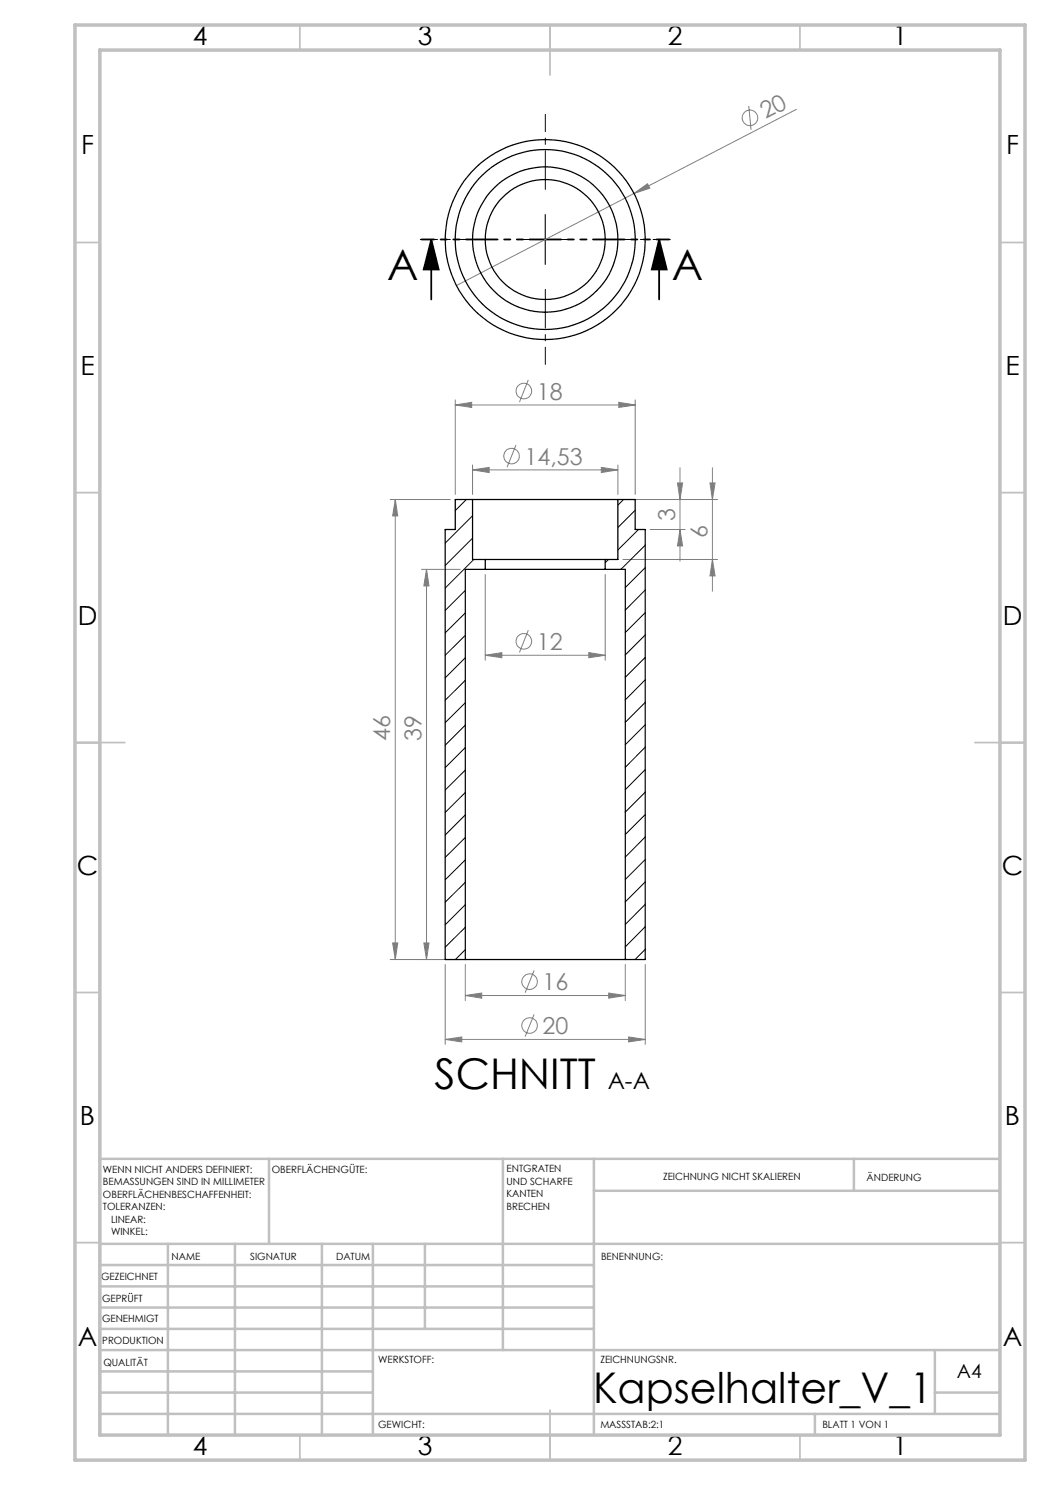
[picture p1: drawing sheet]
<svg xmlns="http://www.w3.org/2000/svg" width="210mm" height="297mm" viewBox="0 0 210 297" stroke-linecap="round" stroke-linejoin="round" font-family="sans-serif">
<!-- layer: Ebene 1 -->
<g fill="none" stroke="#808080" stroke-width=".2">
<path d="M126.8 38.7l2.7-1.9 .5 .8zM149.8 21.2l.4 4.8M159.3 21.9l-68 35.2M91.1 80v18.9M105.7 76l-1.8 4.4M127 80v18.9M78 99.9h12.1M79.1 99.9v92M79.1 99.9l.5 3.3h-1.1zM91.1 81l3.2-.5v1zM91.1 81h35.9M94.5 94l3.3-.5v1z"/>
<path d="M94.5 93v5.9M94.5 94h29.1M103.2 89l-1.8 4.4M120.3 93.5l3.3 .5-3.3 .5zM123.6 93v5.9M123.8 80.5l3.2 .5-3.2 .5zM124.6 99.9h18.9M135.5 96.6h1l-.5 3.3zM136 93.6v18.7M142 96.6h1l-.5 3.3zM142.5 93.6v24.6M84.3 113.9h7.7"/>
<path d="M85.3 113.9l.5 3.3h-1zM85.3 113.9v78M97 114.9v17.1M121 114.9v17.1M124.6 111.9h18.9M130 105.9h7M136 105.9l.5 3.3h-1zM142.5 111.9l.5 3.3h-1zM97 131.1l3.4-.6v1zM97 131.1h24M105.7 126l-1.8 4.5M117.8 130.5l3.2 .6-3.2 .4z"/>
<path d="M78 191.9h14M78.5 188.6h1.1l-.5 3.3zM84.8 188.6h1l-.5 3.3zM89 192.9v16M93.1 199.1l3.2-.5v1zM93.1 192.9v7.2M93.1 199.1h32M106.8 194.1l-1.8 4.4M121.7 198.6l3.4 .5-3.4 .5zM125.1 192.9v7.2M129 192.9v16M89 207.9l3.4-.5v1z"/>
<path d="M89 207.9h40M106.8 202.9l-1.8 4.4M125.7 207.4l3.3 .5-3.3 .5z"/>
<circle cx="150" cy="23.6" r="1.55"/>
<circle cx="104.8" cy="78.2" r="1.55"/>
<circle cx="102.3" cy="91.2" r="1.55"/>
<circle cx="104.8" cy="128.3" r="1.55"/>
<circle cx="105.9" cy="196.3" r="1.56"/>
<circle cx="105.9" cy="205.1" r="1.56"/>
</g>
<path d="M86.3 47.9l1.4 6h-3zM86.3 47.9v12M131.8 47.9l1.6 6h-3zM131.8 47.9v12" fill="none" stroke="#000" stroke-width=".35"/>
<path d="M109.1 37.9v-15M99.1 47.9h-15M109.1 57.9v15M119.1 47.9h15" fill="none" stroke="#000" stroke-width=".2" stroke-dasharray="15.2 1.3 1.3 1.3" stroke-dashoffset="7.5"/>
<path d="M104 47.9h10.1M109 42.9v10" fill="none" stroke="#000" stroke-width=".2"/>
<path d="M133.9 47.9h-49.6" fill="none" stroke="#000" stroke-width=".35" stroke-dasharray="6.3 1.3 1.3 1.3 1.3 1.3" stroke-dashoffset="3.8"/>
<g fill="none" stroke="#c0c0c0" stroke-width=".35">
<path d="M60 5v5M110 5v10M160 5v5M15 48.5h5M200 48.5h5M15 98.5h5M200 98.5h5M15 148.5h10M195 148.5h10M15 198.5h5M200 198.5h5M15 248.5h5"/>
<path d="M200 248.5h5M60 287v5M110 282v10M160 287v5"/>
</g>
<g fill="none" stroke="#c0c0c0" stroke-width=".5">
<path d="M53.8 231.8v17M100.6 231.8v38.2M118.8 231.8v55.2M118.8 238.2h81.2M170.8 231.8v6.4M200 231.8h-180v55.2M20 248.8h180M20 257.3h98.8M20 253h98.8M33.6 248.8v38.2M47 248.8v38.2M64.4 248.8v38.2"/>
<path d="M74.6 248.8v38.2M85 248.8v17M20 265.8h98.8M20 261.5h98.8M20 278.5h54.6M20 274.3h54.6M20 270h180M187 278.5h13M187 270v12.8M20 282.8h180M163 282.8v4.2"/>
</g>
<path d="M15 5h190v287h-190zM20 10h180v277h-180z" fill="none" stroke="#c0c0c0" stroke-width=".7"/>
<path d="M131.8 47.9l1.6 6h-3zM86.3 47.9l1.4 6h-3z" fill="#000"/>
<g fill="#808080">
<path d="M126.8 38.7l2.7-1.9 .5 .8z"/>
<path d="M97 131.1l3.4-.6v1zM117.8 130.5l3.2 .6-3.2 .4zM91.1 81l3.2-.5v1zM123.8 80.5l3.2 .5-3.2 .5zM93.1 199.1l3.2-.5v1zM121.7 198.6l3.4 .5-3.4 .5zM94.5 94l3.3-.5v1zM120.3 93.5l3.3 .5-3.3 .5z"/>
<path d="M142.5 111.9l.5 3.3h-1zM142 96.6h1l-.5 3.3zM136 105.9l.5 3.3h-1zM135.5 96.6h1l-.5 3.3zM78.5 188.6h1.1l-.5 3.3zM79.1 99.9l.5 3.3h-1.1zM84.8 188.6h1l-.5 3.3zM85.3 113.9l.5 3.3h-1z"/>
<path d="M89 207.9l3.4-.5v1zM125.7 207.4l3.3 .5-3.3 .5z"/>
</g>
<g fill="none" stroke="#000" stroke-width=".25">
<path d="M94.5 99.9h29.1M94.5 99.9h-3.4v6h-2.1v86h4.1M94.5 99.9v12h2.5M123.6 99.9h3.4v6h2v86h-3.9M123.6 99.9v12h-2.6M97 113.9h24M97 111.9h24M97 111.9v2M97 113.9h-3.9v78M121 111.9v2M121 113.9h4.1v78M93.1 191.9h32"/>
<circle cx="109" cy="47.9" r="20"/>
<circle cx="109.1" cy="47.9" r="12"/>
<circle cx="109.1" cy="47.9" r="14.5"/>
<circle cx="109.1" cy="47.9" r="18"/>
</g>
<g fill="none" stroke="#000" stroke-width=".2">
<path d="M93.3 99.9l-2.2 2.2M124.7 99.9l-1.1 1.1M93.1 118.1l-4.1 4M94.5 103.1l-5.5 5.5M94.5 107.6l-5.5 5.5M94.8 111.9l-5.8 5.7M121.7 111.9l-.7 .6M127 102.1l-3.4 3.4M127.7 105.9l-4.1 4.1M129 109l-4.8 4.9M129 113.5l-3.9 4M129 118l-3.9 4"/>
<path d="M93.1 122.6l-4.1 4M93.1 127.1l-4.1 4M93.1 131.5l-4.1 4.1M93.1 136.1l-4.1 3.9M129 122.5l-3.9 4M129 127l-3.9 4M129 131.5l-3.9 4M129 136l-3.9 4M93.1 149.5l-4.1 4M93.1 140.5l-4.1 4M93.1 145l-4.1 4M93.1 154l-4.1 4"/>
<path d="M93.1 158.5l-4.1 4M129 140.5l-3.9 4M129 145l-3.9 3.9M129 149.4l-3.9 4.1M129 153.9l-3.9 4M129 158.4l-3.9 4M93.1 163l-4.1 4M93.1 167.5l-4.1 4M93.1 172l-4.1 4M93.1 176.5l-4.1 3.9M129 162.9l-3.9 4M129 167.4l-3.9 4"/>
<path d="M129 171.9l-3.9 4M129 176.4l-3.9 4M93.1 180.9l-4.1 4.1M93.1 185.5l-4.1 3.9M93.1 189.9l-2 2M129 180.9l-3.9 4M129 185.3l-3.9 4.1M129 189.9l-2 2"/>
</g>
<g font-size="8.5">
<text x="77.4" y="56.1">A</text>
<text x="134.4" y="56.1">A</text>
<text x="86.9" y="217.9">SCHNITT</text>
<text x="118.6" y="280.6">Kapselhalter_V_1</text>
</g>
<g font-size="5.3">
<text x="38.5" y="9">4</text>
<text x="83.5" y="9">3</text>
<text x="133.5" y="9">2</text>
<text x="178.5" y="9">1</text>
<text x="16.2" y="30.8">F</text>
<text x="201.2" y="30.8">F</text>
<text x="16.1" y="75">E</text>
<text x="201.1" y="75">E</text>
<text x="15.5" y="125">D</text>
<text x="200.5" y="125">D</text>
<text x="15.4" y="175">C</text>
<text x="200.4" y="175">C</text>
<text x="16" y="225">B</text>
<text x="201" y="225">B</text>
<text x="15.5" y="269.3">A</text>
<text x="200.5" y="269.3">A</text>
<text x="38.5" y="291">4</text>
<text x="83.5" y="291">3</text>
<text x="133.5" y="291">2</text>
<text x="178.5" y="291">1</text>
</g>
<g font-size="4.7" fill="#808080">
<text x="153.1" y="23.9" transform="rotate(-27 153.1 23.9)">20</text>
<text x="107.4" y="79.9">18</text>
<text x="104.9" y="92.9">14,53</text>
<text x="135" y="104.2" transform="rotate(-90 135 104.2)">3</text>
<text x="141.5" y="107.6" transform="rotate(-90 141.5 107.6)">6</text>
<text x="107.4" y="130">12</text>
<text x="78.1" y="148.3" transform="rotate(-90 78.1 148.3)">46</text>
<text x="84.3" y="148.3" transform="rotate(-90 84.3 148.3)">39</text>
<text x="108.5" y="198">16</text>
<text x="108.5" y="206.8">20</text>
</g>
<text font-size="4.7" x="121.5" y="217.8">A-A</text>
<text font-size="3.9" x="191.4" y="275.6">A4</text>
<g font-size="2">
<text x="20.6" y="234.6">WENN NICHT ANDERS DEFINIERT:</text>
<text x="20.6" y="237.1">BEMASSUNGEN SIND IN MILLIMETER</text>
<text x="20.6" y="239.6">OBERFLÄCHENBESCHAFFENHEIT:</text>
<text x="54.4" y="234.6">OBERFLÄCHENGÜTE:</text>
<text x="101.3" y="234.5">ENTGRATEN</text>
<text x="101.3" y="237">UND SCHARFE</text>
<text x="101.3" y="239.5">KANTEN</text>
<text x="132.6" y="236">ZEICHNUNG NICHT SKALIEREN</text>
<text x="173.3" y="236.2">ÄNDERUNG</text>
<text x="20.6" y="242.1">TOLERANZEN:</text>
<text x="22.2" y="244.6">LINEAR:</text>
<text x="101.3" y="242">BRECHEN</text>
<text x="22.2" y="247.1">WINKEL:</text>
<text x="34.3" y="252">NAME</text>
<text x="50" y="251.9">SIGNATUR</text>
<text x="67.2" y="251.9">DATUM</text>
<text x="120.2" y="251.9">BENENNUNG:</text>
<text x="20.2" y="256.1">GEZEICHNET</text>
<text x="20.4" y="260.3">GEPRÜFT</text>
<text x="20.4" y="264.4">GENEHMIGT</text>
<text x="20.5" y="268.8">PRODUKTION</text>
<text x="20.7" y="273.1">QUALITÄT</text>
<text x="75.6" y="272.5">WERKSTOFF:</text>
<text x="120.1" y="272.5">ZEICHNUNGSNR.</text>
<text x="75.6" y="285.5">GEWICHT:</text>
<text x="120.1" y="285.6">MASSSTAB:2:1</text>
<text x="164.5" y="285.6">BLATT 1 VON 1</text>
</g>
</svg>
